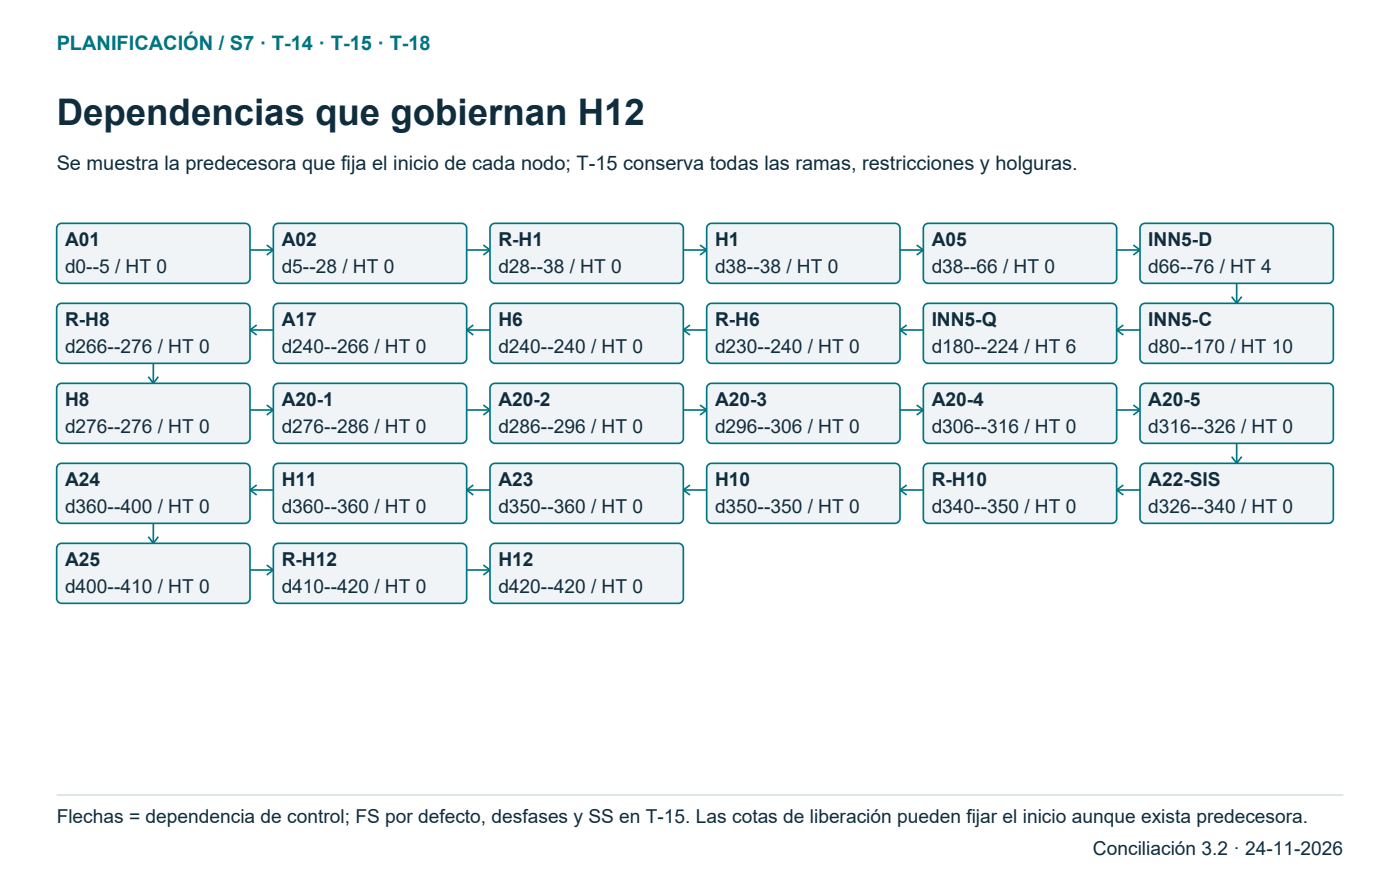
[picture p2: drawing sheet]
<svg xmlns="http://www.w3.org/2000/svg" width="296mm" height="185mm" viewBox="0 0 296 185" stroke-linecap="round" stroke-linejoin="round" font-family="sans-serif">
<path d="M12.4 47.5l.7-.2h38.8a1.06 1.06 0 0 1 1 1v10.6a1.06 1.06 0 0 1-1 1.1h-38.8a1.06 1.06 0 0 1-1.1-1.1v-10.6z" fill-rule="evenodd" fill="#f0f4f6" stroke="#007582" stroke-width=".35"/>
<path d="M52.9 52.9h5M56.4 51.9l1.5 1M57.9 52.9l-1.5 1.1" fill="none" stroke="#007582" stroke-width=".35"/>
<path d="M58.3 47.5l.6-.2h38.8a1.06 1.06 0 0 1 1.1 1v10.6a1.06 1.06 0 0 1-1.1 1.1h-38.8a1.06 1.06 0 0 1-1-1.1v-10.6z" fill-rule="evenodd" fill="#f0f4f6" stroke="#007582" stroke-width=".35"/>
<path d="M98.8 52.9h4.9M102.3 51.9l1.4 1M103.7 52.9l-1.4 1.1" fill="none" stroke="#007582" stroke-width=".35"/>
<path d="M104.1 47.5l.7-.2h38.8a1.06 1.06 0 0 1 1 1v10.6a1.06 1.06 0 0 1-1 1.1h-38.8a1.06 1.06 0 0 1-1.1-1.1v-10.6z" fill-rule="evenodd" fill="#f0f4f6" stroke="#007582" stroke-width=".35"/>
<path d="M144.6 52.9h5M148.2 51.9l1.4 1M149.6 52.9l-1.4 1.1" fill="none" stroke="#007582" stroke-width=".35"/>
<path d="M150 47.5l.6-.2h38.8a1.06 1.06 0 0 1 1.1 1v10.6a1.06 1.06 0 0 1-1.1 1.1h-38.8a1.06 1.06 0 0 1-1-1.1v-10.6z" fill-rule="evenodd" fill="#f0f4f6" stroke="#007582" stroke-width=".35"/>
<path d="M190.5 52.9h4.9M194 51.9l1.4 1M195.4 52.9l-1.4 1.1" fill="none" stroke="#007582" stroke-width=".35"/>
<path d="M195.9 47.5l.6-.2h38.8a1.06 1.06 0 0 1 1.1 1v10.6a1.06 1.06 0 0 1-1.1 1.1h-38.8a1.06 1.06 0 0 1-1.1-1.1v-10.6z" fill-rule="evenodd" fill="#f0f4f6" stroke="#007582" stroke-width=".35"/>
<path d="M236.4 52.9h4.9M239.9 51.9l1.4 1M241.3 52.9l-1.4 1.1" fill="none" stroke="#007582" stroke-width=".35"/>
<path d="M241.7 47.5l.7-.2h38.8a1.06 1.06 0 0 1 1 1v10.6a1.06 1.06 0 0 1-1 1.1h-38.8a1.06 1.06 0 0 1-1.1-1.1v-10.6z" fill-rule="evenodd" fill="#f0f4f6" stroke="#007582" stroke-width=".35"/>
<path d="M261.8 60v4.2M260.7 62.8l1.1 1.4M262.8 62.8l-1 1.4" fill="none" stroke="#007582" stroke-width=".35"/>
<path d="M241.7 64.4l.7-.2h38.8a1.06 1.06 0 0 1 1 1.1v10.5a1.06 1.06 0 0 1-1 1.1h-38.8a1.06 1.06 0 0 1-1.1-1.1v-10.5z" fill-rule="evenodd" fill="#f0f4f6" stroke="#007582" stroke-width=".35"/>
<path d="M236.4 69.8h4.9M236.4 69.8l1.4 1.1M237.8 68.8l-1.4 1" fill="none" stroke="#007582" stroke-width=".35"/>
<path d="M195.6 64.6l.9-.4h38.8a1.06 1.06 0 0 1 1.1 1.1v10.5a1.06 1.06 0 0 1-1.1 1.1h-38.8a1.06 1.06 0 0 1-1.1-1.1v-10.5z" fill-rule="evenodd" fill="#f0f4f6" stroke="#007582" stroke-width=".35"/>
<path d="M190.5 69.8h4.9M190.5 69.8l1.4 1.1M191.9 68.8l-1.4 1" fill="none" stroke="#007582" stroke-width=".35"/>
<path d="M150 64.4l.6-.2h38.8a1.06 1.06 0 0 1 1.1 1.1v10.5a1.06 1.06 0 0 1-1.1 1.1h-38.8a1.06 1.06 0 0 1-1-1.1v-10.5z" fill-rule="evenodd" fill="#f0f4f6" stroke="#007582" stroke-width=".35"/>
<path d="M144.6 69.8h5M144.6 69.8l1.4 1.1M146 68.8l-1.4 1" fill="none" stroke="#007582" stroke-width=".35"/>
<path d="M104.1 64.4l.7-.2h38.8a1.06 1.06 0 0 1 1 1.1v10.5a1.06 1.06 0 0 1-1 1.1h-38.8a1.06 1.06 0 0 1-1.1-1.1v-10.5z" fill-rule="evenodd" fill="#f0f4f6" stroke="#007582" stroke-width=".35"/>
<path d="M98.8 69.8h4.9M98.8 69.8l1.4 1.1M100.2 68.8l-1.4 1" fill="none" stroke="#007582" stroke-width=".35"/>
<path d="M58.3 64.4l.6-.2h38.8a1.06 1.06 0 0 1 1.1 1.1v10.5a1.06 1.06 0 0 1-1.1 1.1h-38.8a1.06 1.06 0 0 1-1-1.1v-10.5z" fill-rule="evenodd" fill="#f0f4f6" stroke="#007582" stroke-width=".35"/>
<path d="M52.9 69.8h5M52.9 69.8l1.4 1.1M54.3 68.8l-1.4 1" fill="none" stroke="#007582" stroke-width=".35"/>
<path d="M12.4 64.4l.7-.2h38.8a1.06 1.06 0 0 1 1 1.1v10.5a1.06 1.06 0 0 1-1 1.1h-38.8a1.06 1.06 0 0 1-1.1-1.1v-10.5z" fill-rule="evenodd" fill="#f0f4f6" stroke="#007582" stroke-width=".35"/>
<path d="M31.4 79.7l1.1 1.4M32.5 76.9v4.2M33.5 79.7l-1 1.4" fill="none" stroke="#007582" stroke-width=".35"/>
<path d="M12.4 81.3l.7-.2h38.8a1.06 1.06 0 0 1 1 1.1v10.6a1.06 1.06 0 0 1-1 1h-38.8a1.06 1.06 0 0 1-1.1-1v-10.6z" fill-rule="evenodd" fill="#f0f4f6" stroke="#007582" stroke-width=".35"/>
<path d="M52.9 86.8h5M56.4 85.7l1.5 1.1M57.9 86.8l-1.5 1" fill="none" stroke="#007582" stroke-width=".35"/>
<path d="M58.3 81.3l.6-.2h38.8a1.06 1.06 0 0 1 1.1 1.1v10.6a1.06 1.06 0 0 1-1.1 1h-38.8a1.06 1.06 0 0 1-1-1v-10.6z" fill-rule="evenodd" fill="#f0f4f6" stroke="#007582" stroke-width=".35"/>
<path d="M98.8 86.8h4.9M102.3 85.7l1.4 1.1M103.7 86.8l-1.4 1" fill="none" stroke="#007582" stroke-width=".35"/>
<path d="M103.9 81.6l.9-.5h38.8a1.06 1.06 0 0 1 1 1.1v10.6a1.06 1.06 0 0 1-1 1h-38.8a1.06 1.06 0 0 1-1.1-1v-10.6z" fill-rule="evenodd" fill="#f0f4f6" stroke="#007582" stroke-width=".35"/>
<path d="M144.6 86.8h5M148.2 85.7l1.4 1.1M149.6 86.8l-1.4 1" fill="none" stroke="#007582" stroke-width=".35"/>
<path d="M150 81.3l.6-.2h38.8a1.06 1.06 0 0 1 1.1 1.1v10.6a1.06 1.06 0 0 1-1.1 1h-38.8a1.06 1.06 0 0 1-1-1v-10.6z" fill-rule="evenodd" fill="#f0f4f6" stroke="#007582" stroke-width=".35"/>
<path d="M190.5 86.8h4.9M194 85.7l1.4 1.1M195.4 86.8l-1.4 1" fill="none" stroke="#007582" stroke-width=".35"/>
<path d="M195.9 81.3l.6-.2h38.8a1.06 1.06 0 0 1 1.1 1.1v10.6a1.06 1.06 0 0 1-1.1 1h-38.8a1.06 1.06 0 0 1-1.1-1v-10.6z" fill-rule="evenodd" fill="#f0f4f6" stroke="#007582" stroke-width=".35"/>
<path d="M236.4 86.8h4.9M239.9 85.7l1.4 1.1M241.3 86.8l-1.4 1" fill="none" stroke="#007582" stroke-width=".35"/>
<path d="M241.7 81.3l.7-.2h38.8a1.06 1.06 0 0 1 1 1.1v10.6a1.06 1.06 0 0 1-1 1h-38.8a1.06 1.06 0 0 1-1.1-1v-10.6z" fill-rule="evenodd" fill="#f0f4f6" stroke="#007582" stroke-width=".35"/>
<path d="M260.7 96.7l1.1 1.4M261.8 93.8v4.3M262.8 96.7l-1 1.4" fill="none" stroke="#007582" stroke-width=".35"/>
<path d="M241.5 98.5l.9-.4h38.8a1.06 1.06 0 0 1 1 1v10.6a1.06 1.06 0 0 1-1 1.1h-38.8a1.06 1.06 0 0 1-1.1-1.1v-10.6z" fill-rule="evenodd" fill="#f0f4f6" stroke="#007582" stroke-width=".35"/>
<path d="M236.4 103.7h4.9M236.4 103.7l1.4 1.1M237.8 102.7l-1.4 1" fill="none" stroke="#007582" stroke-width=".35"/>
<path d="M195.6 98.5l.9-.4h38.8a1.06 1.06 0 0 1 1.1 1v10.6a1.06 1.06 0 0 1-1.1 1.1h-38.8a1.06 1.06 0 0 1-1.1-1.1v-10.6z" fill-rule="evenodd" fill="#f0f4f6" stroke="#007582" stroke-width=".35"/>
<path d="M190.5 103.7h4.9M190.5 103.7l1.4 1.1M191.9 102.7l-1.4 1" fill="none" stroke="#007582" stroke-width=".35"/>
<path d="M149.8 98.5l.8-.4h38.8a1.06 1.06 0 0 1 1.1 1v10.6a1.06 1.06 0 0 1-1.1 1.1h-38.8a1.06 1.06 0 0 1-1-1.1v-10.6z" fill-rule="evenodd" fill="#f0f4f6" stroke="#007582" stroke-width=".35"/>
<path d="M144.6 103.7h5M144.6 103.7l1.4 1.1M146 102.7l-1.4 1" fill="none" stroke="#007582" stroke-width=".35"/>
<path d="M103.9 98.5l.9-.4h38.8a1.06 1.06 0 0 1 1 1v10.6a1.06 1.06 0 0 1-1 1.1h-38.8a1.06 1.06 0 0 1-1.1-1.1v-10.6z" fill-rule="evenodd" fill="#f0f4f6" stroke="#007582" stroke-width=".35"/>
<path d="M98.8 103.7h4.9M98.8 103.7l1.4 1.1M100.2 102.7l-1.4 1" fill="none" stroke="#007582" stroke-width=".35"/>
<path d="M58.3 98.3l.6-.2h38.8a1.06 1.06 0 0 1 1.1 1v10.6a1.06 1.06 0 0 1-1.1 1.1h-38.8a1.06 1.06 0 0 1-1-1.1v-10.6z" fill-rule="evenodd" fill="#f0f4f6" stroke="#007582" stroke-width=".35"/>
<path d="M52.9 103.7h5M52.9 103.7l1.4 1.1M54.3 102.7l-1.4 1" fill="none" stroke="#007582" stroke-width=".35"/>
<path d="M12.4 98.3l.7-.2h38.8a1.06 1.06 0 0 1 1 1v10.6a1.06 1.06 0 0 1-1 1.1h-38.8a1.06 1.06 0 0 1-1.1-1.1v-10.6z" fill-rule="evenodd" fill="#f0f4f6" stroke="#007582" stroke-width=".35"/>
<path d="M31.4 113.6l1.1 1.4M32.5 110.8v4.2M33.5 113.6l-1 1.4" fill="none" stroke="#007582" stroke-width=".35"/>
<path d="M12.4 115.2l.7-.2h38.8a1.06 1.06 0 0 1 1 1.1v10.5a1.06 1.06 0 0 1-1 1.1h-38.8a1.06 1.06 0 0 1-1.1-1.1v-10.5z" fill-rule="evenodd" fill="#f0f4f6" stroke="#007582" stroke-width=".35"/>
<path d="M56.4 119.6l1.5 1M52.9 120.6h5M57.9 120.6l-1.5 1.1" fill="none" stroke="#007582" stroke-width=".35"/>
<path d="M58.1 115.4l.8-.4h38.8a1.06 1.06 0 0 1 1.1 1.1v10.5a1.06 1.06 0 0 1-1.1 1.1h-38.8a1.06 1.06 0 0 1-1-1.1v-10.5z" fill-rule="evenodd" fill="#f0f4f6" stroke="#007582" stroke-width=".35"/>
<path d="M102.3 119.6l1.4 1M98.8 120.6h4.9M103.7 120.6l-1.4 1.1" fill="none" stroke="#007582" stroke-width=".35"/>
<path d="M103.9 115.4l.9-.4h38.8a1.06 1.06 0 0 1 1 1.1v10.5a1.06 1.06 0 0 1-1 1.1h-38.8a1.06 1.06 0 0 1-1.1-1.1v-10.5z" fill-rule="evenodd" fill="#f0f4f6" stroke="#007582" stroke-width=".35"/>
<path d="M12 168.3h272.3" fill="none" stroke="#d7e2e7" stroke-width=".35"/>
<text font-size="7.8" fill="#102d3e" x="12" y="26.5">Dependencias que gobiernan H12</text>
<text font-size="4.2" fill="#007582" x="12" y="10.6">PLANIFICACIÓN / S7 · T-14 · T-15 · T-18</text>
<text font-size="4.2" fill="#102d3e" x="12" y="36">Se muestra la predecesora que fija el inicio de cada nodo; T-15 conserva todas las ramas, restricciones y holguras.</text>
<g font-size="4.1" fill="#102d3e">
<text x="13.8" y="52">A01</text>
<text x="59.6" y="52">A02</text>
<text x="105.5" y="52">R-H1</text>
<text x="151.3" y="52">H1</text>
<text x="197.2" y="52">A05</text>
<text x="243.1" y="52">INN5-D</text>
<text x="13.8" y="57.7">d0--5 / HT 0</text>
<text x="59.6" y="57.7">d5--28 / HT 0</text>
<text x="105.5" y="57.7">d28--38 / HT 0</text>
<text x="151.3" y="57.7">d38--38 / HT 0</text>
<text x="197.2" y="57.7">d38--66 / HT 0</text>
<text x="243.1" y="57.7">d66--76 / HT 4</text>
<text x="13.8" y="69">R-H8</text>
<text x="59.6" y="69">A17</text>
<text x="105.5" y="69">H6</text>
<text x="151.3" y="69">R-H6</text>
<text x="197.2" y="69">INN5-Q</text>
<text x="243.1" y="69">INN5-C</text>
<text x="13.8" y="74.6">d266--276 / HT 0</text>
<text x="59.6" y="74.6">d240--266 / HT 0</text>
<text x="105.5" y="74.6">d240--240 / HT 0</text>
<text x="151.3" y="74.6">d230--240 / HT 0</text>
<text x="197.2" y="74.6">d180--224 / HT 6</text>
<text x="243.1" y="74.6">d80--170 / HT 10</text>
<text x="13.8" y="85.9">H8</text>
<text x="59.6" y="85.9">A20-1</text>
<text x="105.5" y="85.9">A20-2</text>
<text x="151.3" y="85.9">A20-3</text>
<text x="197.2" y="85.9">A20-4</text>
<text x="243.1" y="85.9">A20-5</text>
<text x="13.8" y="91.5">d276--276 / HT 0</text>
<text x="59.6" y="91.5">d276--286 / HT 0</text>
<text x="105.5" y="91.5">d286--296 / HT 0</text>
<text x="151.3" y="91.5">d296--306 / HT 0</text>
<text x="197.2" y="91.5">d306--316 / HT 0</text>
<text x="243.1" y="91.5">d316--326 / HT 0</text>
<text x="13.8" y="102.8">A24</text>
<text x="59.6" y="102.8">H11</text>
<text x="105.5" y="102.8">A23</text>
<text x="151.3" y="102.8">H10</text>
<text x="197.2" y="102.8">R-H10</text>
<text x="243.1" y="102.8">A22-SIS</text>
<text x="13.8" y="108.5">d360--400 / HT 0</text>
<text x="59.6" y="108.5">d360--360 / HT 0</text>
<text x="105.5" y="108.5">d350--360 / HT 0</text>
<text x="151.3" y="108.5">d350--350 / HT 0</text>
<text x="197.2" y="108.5">d340--350 / HT 0</text>
<text x="243.1" y="108.5">d326--340 / HT 0</text>
<text x="13.8" y="119.8">A25</text>
<text x="59.6" y="119.8">R-H12</text>
<text x="105.5" y="119.8">H12</text>
<text x="13.8" y="125.4">d400--410 / HT 0</text>
<text x="59.6" y="125.4">d410--420 / HT 0</text>
<text x="105.5" y="125.4">d420--420 / HT 0</text>
<text x="12" y="174.1">Flechas = dependencia de control; FS por defecto, desfases y SS en T-15. Las cotas de liberación pueden fijar el inicio aunque exista predecesora.</text>
<text x="231.3" y="181">Conciliación 3.2 · 24-11-2026</text>
</g>
</svg>
